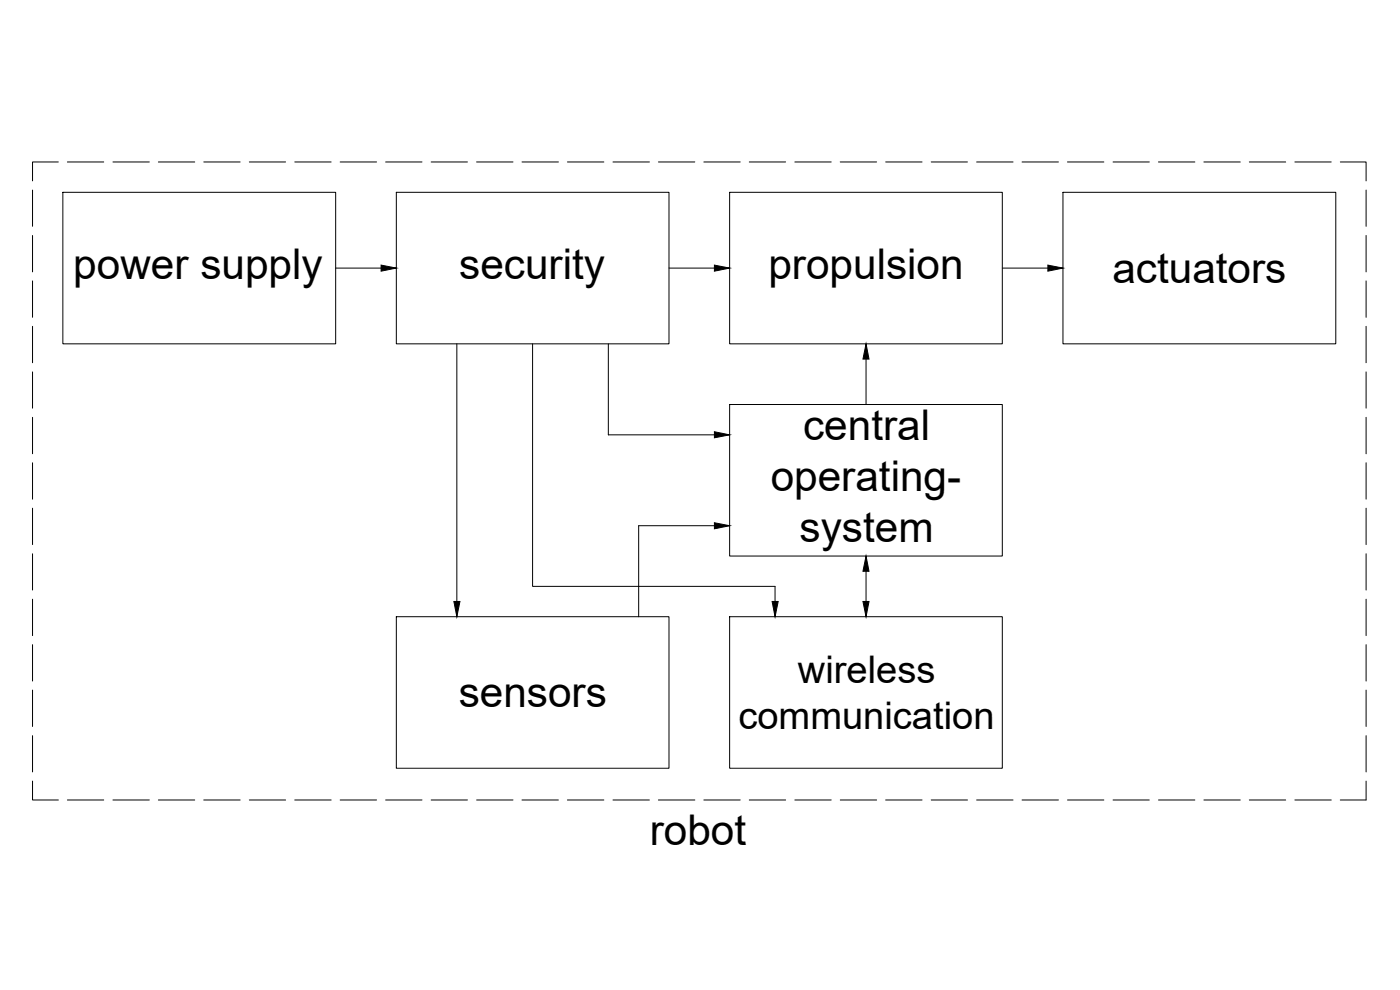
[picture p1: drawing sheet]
<svg xmlns="http://www.w3.org/2000/svg" width="420mm" height="297mm" viewBox="0 0 420 297" stroke-linecap="round" stroke-linejoin="round" font-family="sans-serif">
<!-- layer: 0 -->
<g fill="none" stroke="#000" stroke-width=".3">
<path d="M9.8 57v10.9M17.5 48.6h-7.7v5.7M18.9 57.7h81.8v45.5h-81.8zM20.2 48.6h10.9M33.9 48.6h10.9M47.5 48.6h10.9M61.2 48.6h10.9M74.8 48.6h10.9M88.5 48.6h10.9M102.1 48.6h10.9M115.7 48.6h10.9M118.9 57.7h81.9v45.5h-81.9z"/>
<path d="M129.4 48.6h10.9M143 48.6h11M156.7 48.6h10.9M170.3 48.6h10.9M184 48.6h10.9M197.6 48.6h10.9M211.2 48.6h11M219 57.7h81.8v45.5h-81.8zM224.9 48.6h10.9M238.5 48.6h11M252.2 48.6h10.9M265.8 48.6h10.9"/>
<path d="M279.5 48.6h10.9M293.1 48.6h10.9M306.7 48.6h11M319 57.7h81.9v45.5h-81.9zM320.4 48.6h10.9M334 48.6h10.9M347.7 48.6h10.9M361.3 48.6h10.9M374.9 48.6h11M388.6 48.6h10.9M402.2 48.6h7.8v5.7M410 57v10.9"/>
<path d="M9.8 70.7v10.9M410 70.7v10.9M9.8 84.3v10.9M9.8 97.9v10.9M100.7 80.4h18.2M200.8 80.4h18.2M300.8 80.4h18.2M410 84.3v10.9M410 97.9v10.9M9.8 111.6v10.9M137.1 103.2v81.8M159.8 103.2v72.7h72.8v9.1"/>
<path d="M182.6 103.2v27.3h36.4M259.9 103.2v18.2M410 111.6v10.9M9.8 125.2v10.9M9.8 138.9v10.9M219 121.4h81.8v45.4h-81.8zM410 125.2v10.9M410 138.9v10.9M9.8 152.5v10.9M219 157.7h-27.3v27.3M410 152.5v10.9M9.8 166.2v10.8"/>
<path d="M9.8 179.8v10.9M259.9 166.8v18.2M410 166.2v10.8M410 179.8v10.9M9.8 193.4v10.9M118.9 185h81.9v45.5h-81.9zM219 185h81.8v45.5h-81.8zM410 193.4v10.9M9.8 207.1v10.9M410 207.1v10.9M9.8 234.4v5.6h7.7M9.8 220.7v10.9"/>
<path d="M410 220.7v10.9M410 234.4v5.6h-7.8M20.2 240h10.9M33.9 240h10.9M47.5 240h10.9M61.2 240h10.9M74.8 240h10.9M88.5 240h10.9M102.1 240h10.9M115.7 240h10.9M129.4 240h10.9M143 240h11"/>
<path d="M156.7 240h10.9M170.3 240h10.9M184 240h10.9M197.6 240h10.9M211.2 240h11M224.9 240h10.9M238.5 240h11M252.2 240h10.9M265.8 240h10.9M279.5 240h10.9M293.1 240h10.9M306.7 240h11"/>
<path d="M320.4 240h10.9M334 240h10.9M347.7 240h10.9M361.3 240h10.9M374.9 240h11M388.6 240h10.9"/>
</g>
<path d="M114.4 79.5l4.5 .9-4.5 1zM214.4 79.5l4.6 .9-4.6 1zM314.5 79.5l4.5 .9-4.5 1zM259.9 103.2l.9 4.5h-1.8zM214.4 129.5l4.6 1-4.6 .9zM214.4 156.8l4.6 .9-4.6 1zM259.9 166.8l.9 4.6h-1.8zM136.2 180.5h1.8l-.9 4.5zM231.7 180.5h1.8l-.9 4.5zM259 180.5h1.8l-.9 4.5z" fill="#000" stroke="#000" stroke-width=".3"/>
<g font-size="12.7">
<text x="22" y="83.7">power supply</text>
<text x="137.8" y="83.7">security</text>
<text x="230.6" y="83.7">propulsion</text>
<text x="333.8" y="84.9">actuators</text>
<text x="241" y="132.2">central</text>
<text x="231.3" y="147.3">operating-</text>
<text x="240" y="162.5">system</text>
<text x="137.7" y="212.3">sensors</text>
<text x="195" y="253.6">robot</text>
</g>
<g font-size="11.4">
<text x="239.5" y="204.8">wireless</text>
<text x="221.6" y="218.8">communication</text>
</g>
</svg>
